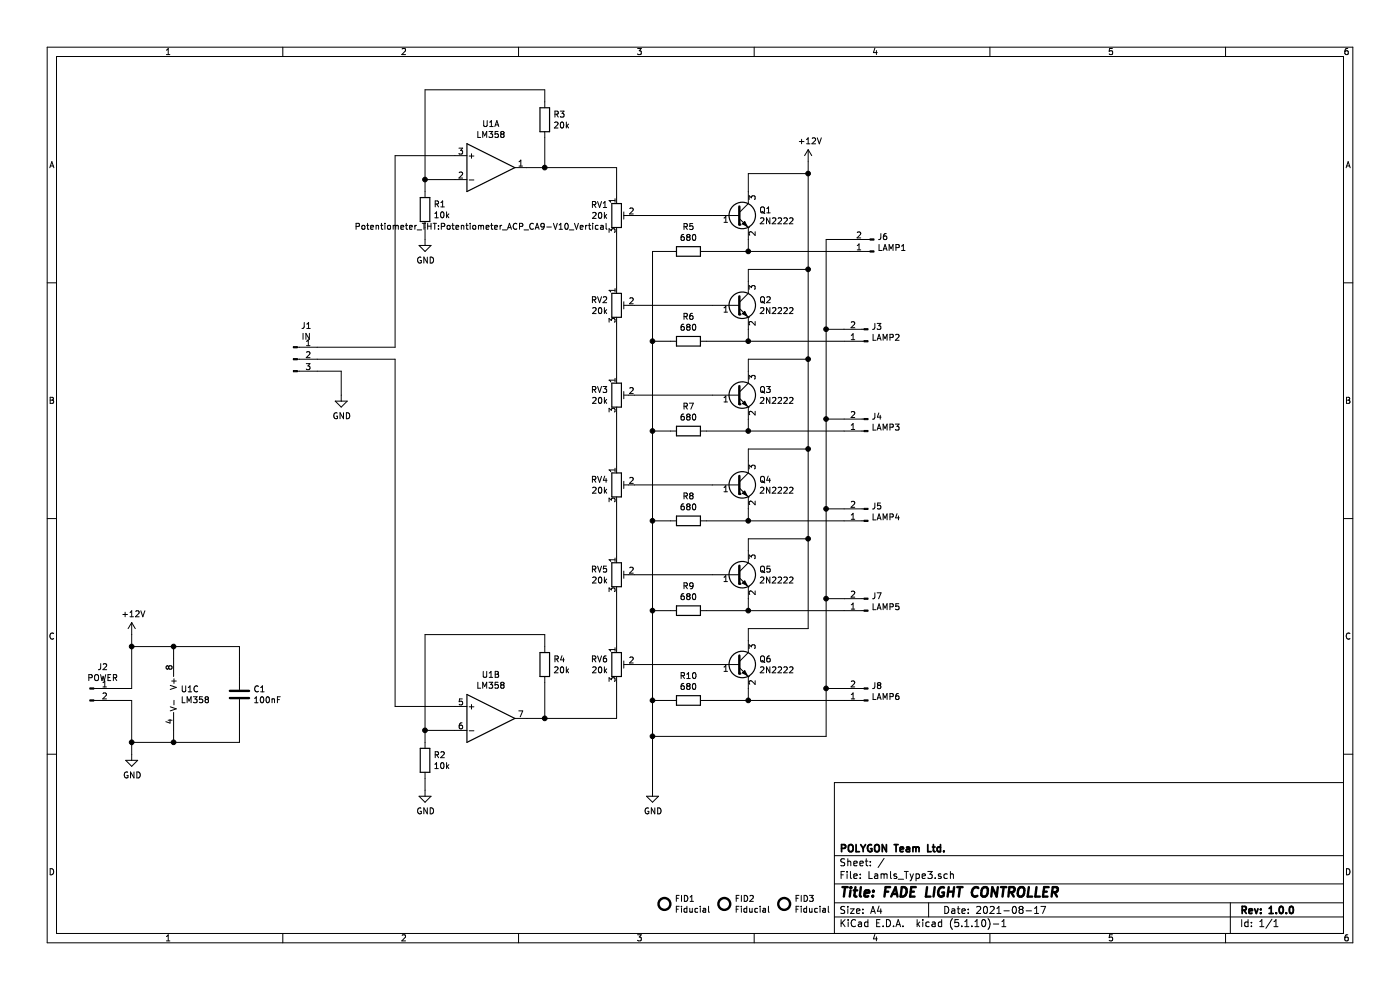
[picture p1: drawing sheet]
EESchema Schematic File Version 4
EELAYER 30 0
EELAYER END
$Descr A4 11693 8268
encoding utf-8
Sheet 1 1
Title "FADE LIGHT CONTROLLER"
Date "2021-08-17"
Rev "1.0.0"
Comp "POLYGON Team Ltd."
Comment1 ""
Comment2 ""
Comment3 ""
Comment4 ""
$EndDescr
$Comp
L Device:R R1
U 1 1
P 3550 1750
F 0 "R1" H 3620 1796 50  0000 L CNN
F 1 "10k" H 3620 1705 50  0000 L CNN
F 2 "Resistor_SMD:R_0805_2012Metric" V 3480 1750 50  0001 C CNN
F 3 "~" H 3550 1750 50  0001 C CNN
	1    3550 1750
	1    0    0    -1  
$EndComp
$Comp
L Device:R R2
U 1 1
P 3550 6350
F 0 "R2" H 3620 6396 50  0000 L CNN
F 1 "10k" H 3620 6305 50  0000 L CNN
F 2 "Resistor_SMD:R_0805_2012Metric" V 3480 6350 50  0001 C CNN
F 3 "~" H 3550 6350 50  0001 C CNN
	1    3550 6350
	1    0    0    -1  
$EndComp
$Comp
L Device:R R3
U 1 1
P 4550 1000
F 0 "R3" H 4620 1046 50  0000 L CNN
F 1 "20k" H 4620 955 50  0000 L CNN
F 2 "Resistor_SMD:R_0805_2012Metric" V 4480 1000 50  0001 C CNN
F 3 "~" H 4550 1000 50  0001 C CNN
	1    4550 1000
	1    0    0    -1  
$EndComp
$Comp
L Device:R R4
U 1 1
P 4550 5550
F 0 "R4" H 4620 5596 50  0000 L CNN
F 1 "20k" H 4620 5505 50  0000 L CNN
F 2 "Resistor_SMD:R_0805_2012Metric" V 4480 5550 50  0001 C CNN
F 3 "~" H 4550 5550 50  0001 C CNN
	1    4550 5550
	1    0    0    -1  
$EndComp
$Comp
L Device:R_POT_TRIM RV1
U 1 1
P 5150 1800
F 0 "RV1" H 5080 1891 50  0000 R CNN
F 1 "20k" H 5080 1800 50  0000 R CNN
F 2 "Potentiometer_THT:Potentiometer_ACP_CA9-V10_Vertical" H 5080 1709 50  0000 R CNN
F 3 "~" H 5150 1800 50  0001 C CNN
	1    5150 1800
	1    0    0    -1  
$EndComp
$Comp
L Device:R_POT_TRIM RV3
U 1 1
P 5150 3300
F 0 "RV3" H 5080 3346 50  0000 R CNN
F 1 "20k" H 5080 3255 50  0000 R CNN
F 2 "Potentiometer_THT:Potentiometer_ACP_CA9-V10_Vertical" H 5150 3300 50  0001 C CNN
F 3 "~" H 5150 3300 50  0001 C CNN
	1    5150 3300
	1    0    0    -1  
$EndComp
$Comp
L Amplifier_Operational:LM358 U1
U 1 1
P 4100 1400
F 0 "U1" H 4100 1767 50  0000 C CNN
F 1 "LM358" H 4100 1676 50  0000 C CNN
F 2 "Package_SO:SO-8_5.3x6.2mm_P1.27mm" H 4100 1400 50  0001 C CNN
F 3 "" H 4100 1400 50  0001 C CNN
	1    4100 1400
	1    0    0    -1  
$EndComp
$Comp
L Amplifier_Operational:LM358 U1
U 2 1
P 4100 6000
F 0 "U1" H 4100 6367 50  0000 C CNN
F 1 "LM358" H 4100 6276 50  0000 C CNN
F 2 "Package_SO:SO-8_5.3x6.2mm_P1.27mm" H 4100 6000 50  0001 C CNN
F 3 "" H 4100 6000 50  0001 C CNN
	2    4100 6000
	1    0    0    -1  
$EndComp
$Comp
L Amplifier_Operational:LM358 U1
U 3 1
P 1550 5800
F 0 "U1" H 1508 5846 50  0000 L CNN
F 1 "LM358" H 1508 5755 50  0000 L CNN
F 2 "Package_SO:SO-8_5.3x6.2mm_P1.27mm" H 1550 5800 50  0001 C CNN
F 3 "" H 1550 5800 50  0001 C CNN
	3    1550 5800
	1    0    0    -1  
$EndComp
$Comp
L Device:R_POT_TRIM RV2
U 1 1
P 5150 2550
F 0 "RV2" H 5080 2596 50  0000 R CNN
F 1 "20k" H 5080 2505 50  0000 R CNN
F 2 "Potentiometer_THT:Potentiometer_ACP_CA9-V10_Vertical" H 5150 2550 50  0001 C CNN
F 3 "~" H 5150 2550 50  0001 C CNN
	1    5150 2550
	1    0    0    -1  
$EndComp
$Comp
L Device:R_POT_TRIM RV4
U 1 1
P 5150 4050
F 0 "RV4" H 5080 4096 50  0000 R CNN
F 1 "20k" H 5080 4005 50  0000 R CNN
F 2 "Potentiometer_THT:Potentiometer_ACP_CA9-V10_Vertical" H 5150 4050 50  0001 C CNN
F 3 "~" H 5150 4050 50  0001 C CNN
	1    5150 4050
	1    0    0    -1  
$EndComp
Wire Wire Line
	5300 2550 5950 2550
Wire Wire Line
	5950 3300 5300 3300
Wire Wire Line
	5300 4050 5950 4050
Wire Wire Line
	5450 4350 5450 3600
Wire Wire Line
	5450 4350 5600 4350
Wire Wire Line
	5600 2850 5450 2850
Connection ~ 5450 2850
Wire Wire Line
	5600 3600 5450 3600
Connection ~ 5450 3600
Wire Wire Line
	5450 3600 5450 2850
Wire Wire Line
	5900 3600 6250 3600
Wire Wire Line
	6250 3600 6250 3500
Wire Wire Line
	5900 4350 6250 4350
Wire Wire Line
	6250 4350 6250 4250
Wire Wire Line
	5900 2850 6250 2850
Wire Wire Line
	6250 2850 6250 2750
Wire Wire Line
	5450 2850 5450 2100
Wire Wire Line
	5450 2100 5600 2100
$Comp
L Device:R R5
U 1 1
P 5750 2100
F 0 "R5" V 5543 2100 50  0000 C CNN
F 1 "680" V 5634 2100 50  0000 C CNN
F 2 "Resistor_SMD:R_0805_2012Metric" V 5680 2100 50  0001 C CNN
F 3 "~" H 5750 2100 50  0001 C CNN
	1    5750 2100
	0    1    1    0   
$EndComp
$Comp
L Connector:Conn_01x02_Male J6
U 1 1
P 7300 2100
F 0 "J6" H 7272 1982 50  0000 R CNN
F 1 "LAMP1" H 7272 2073 50  0000 R CNN
F 2 "TerminalBlock_Phoenix:TerminalBlock_Phoenix_MKDS-1,5-2_1x02_P5.00mm_Horizontal" H 7300 2100 50  0001 C CNN
F 3 "~" H 7300 2100 50  0001 C CNN
	1    7300 2100
	-1   0    0    1   
$EndComp
Wire Wire Line
	5900 2100 6250 2100
Wire Wire Line
	5300 1800 5950 1800
Wire Wire Line
	6250 2100 6250 2000
$Comp
L Connector:Conn_01x02_Male J3
U 1 1
P 7250 2850
F 0 "J3" H 7222 2732 50  0000 R CNN
F 1 "LAMP2" H 7222 2823 50  0000 R CNN
F 2 "TerminalBlock_Phoenix:TerminalBlock_Phoenix_MKDS-1,5-2_1x02_P5.00mm_Horizontal" H 7250 2850 50  0001 C CNN
F 3 "~" H 7250 2850 50  0001 C CNN
	1    7250 2850
	-1   0    0    1   
$EndComp
$Comp
L Connector:Conn_01x02_Male J4
U 1 1
P 7250 3600
F 0 "J4" H 7222 3482 50  0000 R CNN
F 1 "LAMP3" H 7222 3573 50  0000 R CNN
F 2 "TerminalBlock_Phoenix:TerminalBlock_Phoenix_MKDS-1,5-2_1x02_P5.00mm_Horizontal" H 7250 3600 50  0001 C CNN
F 3 "~" H 7250 3600 50  0001 C CNN
	1    7250 3600
	-1   0    0    1   
$EndComp
$Comp
L Connector:Conn_01x02_Male J5
U 1 1
P 7250 4350
F 0 "J5" H 7222 4232 50  0000 R CNN
F 1 "LAMP4" H 7222 4323 50  0000 R CNN
F 2 "TerminalBlock_Phoenix:TerminalBlock_Phoenix_MKDS-1,5-2_1x02_P5.00mm_Horizontal" H 7250 4350 50  0001 C CNN
F 3 "~" H 7250 4350 50  0001 C CNN
	1    7250 4350
	-1   0    0    1   
$EndComp
Wire Wire Line
	6250 2100 7100 2100
Connection ~ 6250 2100
Wire Wire Line
	6250 2850 7050 2850
Connection ~ 6250 2850
Wire Wire Line
	6250 3600 7050 3600
Connection ~ 6250 3600
Wire Wire Line
	6250 4350 7050 4350
Connection ~ 6250 4350
Wire Wire Line
	7050 4250 6900 4250
Wire Wire Line
	6900 4250 6900 3500
Wire Wire Line
	6900 2000 7100 2000
Wire Wire Line
	7050 3500 6900 3500
Connection ~ 6900 3500
Wire Wire Line
	6900 3500 6900 2750
Wire Wire Line
	7050 2750 6900 2750
Connection ~ 6900 2750
Wire Wire Line
	6900 2750 6900 2000
Wire Wire Line
	6250 3850 6250 3750
Wire Wire Line
	6250 3750 6750 3750
Wire Wire Line
	6750 3750 6750 3000
Wire Wire Line
	6750 3000 6250 3000
Wire Wire Line
	6250 3000 6250 3100
Wire Wire Line
	6250 2350 6250 2250
Wire Wire Line
	6250 2250 6750 2250
Wire Wire Line
	6750 2250 6750 3000
Connection ~ 6750 3000
Wire Wire Line
	6250 1600 6250 1450
Wire Wire Line
	6250 1450 6750 1450
Wire Wire Line
	6750 1450 6750 2250
Connection ~ 6750 2250
Wire Wire Line
	5150 3900 5150 3450
Wire Wire Line
	5150 3150 5150 2700
Wire Wire Line
	5150 2400 5150 1950
Connection ~ 6900 4250
Connection ~ 5450 4350
Wire Wire Line
	4400 1400 4550 1400
Wire Wire Line
	5150 1400 5150 1650
Wire Wire Line
	4400 6000 4550 6000
Wire Wire Line
	4550 6000 4550 5700
Connection ~ 4550 6000
Wire Wire Line
	4550 6000 5150 6000
Wire Wire Line
	4550 1400 4550 1150
Connection ~ 4550 1400
Wire Wire Line
	4550 1400 5150 1400
Wire Wire Line
	3800 1500 3550 1500
Wire Wire Line
	3550 1500 3550 750 
Wire Wire Line
	3550 750  4550 750 
Wire Wire Line
	4550 750  4550 850 
Wire Wire Line
	4550 5400 4550 5300
Wire Wire Line
	4550 5300 3550 5300
Wire Wire Line
	3550 5300 3550 6100
Wire Wire Line
	3550 6100 3800 6100
Wire Wire Line
	3550 1600 3550 1500
Connection ~ 3550 1500
Wire Wire Line
	3550 6200 3550 6100
Connection ~ 3550 6100
$Comp
L power:GND #PWR05
U 1 1
P 3550 6600
F 0 "#PWR05" H 3550 6350 50  0001 C CNN
F 1 "GND" H 3555 6427 50  0000 C CNN
F 2 "" H 3550 6600 50  0001 C CNN
F 3 "" H 3550 6600 50  0001 C CNN
	1    3550 6600
	1    0    0    -1  
$EndComp
$Comp
L power:GND #PWR04
U 1 1
P 3550 2000
F 0 "#PWR04" H 3550 1750 50  0001 C CNN
F 1 "GND" H 3555 1827 50  0000 C CNN
F 2 "" H 3550 2000 50  0001 C CNN
F 3 "" H 3550 2000 50  0001 C CNN
	1    3550 2000
	1    0    0    -1  
$EndComp
Wire Wire Line
	3550 2000 3550 1900
$Comp
L power:GND #PWR06
U 1 1
P 5450 6600
F 0 "#PWR06" H 5450 6350 50  0001 C CNN
F 1 "GND" H 5455 6427 50  0000 C CNN
F 2 "" H 5450 6600 50  0001 C CNN
F 3 "" H 5450 6600 50  0001 C CNN
	1    5450 6600
	1    0    0    -1  
$EndComp
Wire Wire Line
	3550 6500 3550 6600
$Comp
L Connector:Conn_01x03_Male J1
U 1 1
P 2450 3000
F 0 "J1" H 2558 3281 50  0000 C CNN
F 1 "IN" H 2558 3190 50  0000 C CNN
F 2 "TerminalBlock_Phoenix:TerminalBlock_Phoenix_MKDS-1,5-3_1x03_P5.00mm_Horizontal" H 2450 3000 50  0001 C CNN
F 3 "~" H 2450 3000 50  0001 C CNN
	1    2450 3000
	1    0    0    -1  
$EndComp
Wire Wire Line
	2650 2900 3300 2900
Wire Wire Line
	3300 2900 3300 1300
Wire Wire Line
	3300 1300 3800 1300
Wire Wire Line
	2650 3000 3300 3000
Wire Wire Line
	3300 5900 3800 5900
$Comp
L power:GND #PWR03
U 1 1
P 2850 3300
F 0 "#PWR03" H 2850 3050 50  0001 C CNN
F 1 "GND" H 2855 3127 50  0000 C CNN
F 2 "" H 2850 3300 50  0001 C CNN
F 3 "" H 2850 3300 50  0001 C CNN
	1    2850 3300
	1    0    0    -1  
$EndComp
Wire Wire Line
	2650 3100 2850 3100
Wire Wire Line
	2850 3100 2850 3300
$Comp
L Connector:Conn_01x02_Male J2
U 1 1
P 750 5750
F 0 "J2" H 858 5931 50  0000 C CNN
F 1 "POWER" H 858 5840 50  0000 C CNN
F 2 "TerminalBlock_Phoenix:TerminalBlock_Phoenix_MKDS-1,5-2_1x02_P5.00mm_Horizontal" H 750 5750 50  0001 C CNN
F 3 "~" H 750 5750 50  0001 C CNN
	1    750  5750
	1    0    0    -1  
$EndComp
Wire Wire Line
	950  5750 1100 5750
Wire Wire Line
	1100 5750 1100 5400
Wire Wire Line
	1450 5400 1450 5500
Wire Wire Line
	950  5850 1100 5850
Wire Wire Line
	1100 5850 1100 6200
Wire Wire Line
	1450 6200 1450 6100
$Comp
L power:+12V #PWR01
U 1 1
P 1100 5300
F 0 "#PWR01" H 1100 5150 50  0001 C CNN
F 1 "+12V" H 1115 5473 50  0000 C CNN
F 2 "" H 1100 5300 50  0001 C CNN
F 3 "" H 1100 5300 50  0001 C CNN
	1    1100 5300
	1    0    0    -1  
$EndComp
$Comp
L power:GND #PWR02
U 1 1
P 1100 6300
F 0 "#PWR02" H 1100 6050 50  0001 C CNN
F 1 "GND" H 1105 6127 50  0000 C CNN
F 2 "" H 1100 6300 50  0001 C CNN
F 3 "" H 1100 6300 50  0001 C CNN
	1    1100 6300
	1    0    0    -1  
$EndComp
Wire Wire Line
	1100 6300 1100 6200
Connection ~ 1100 6200
Wire Wire Line
	1100 5400 1100 5300
Connection ~ 1100 5400
$Comp
L power:+12V #PWR07
U 1 1
P 6750 1350
F 0 "#PWR07" H 6750 1200 50  0001 C CNN
F 1 "+12V" H 6765 1523 50  0000 C CNN
F 2 "" H 6750 1350 50  0001 C CNN
F 3 "" H 6750 1350 50  0001 C CNN
	1    6750 1350
	1    0    0    -1  
$EndComp
Wire Wire Line
	6750 1450 6750 1350
Connection ~ 6750 1450
Wire Wire Line
	1100 5400 1450 5400
Wire Wire Line
	1100 6200 1450 6200
$Comp
L Device:R_POT_TRIM RV5
U 1 1
P 5150 4800
F 0 "RV5" H 5080 4846 50  0000 R CNN
F 1 "20k" H 5080 4755 50  0000 R CNN
F 2 "Potentiometer_THT:Potentiometer_ACP_CA9-V10_Vertical" H 5150 4800 50  0001 C CNN
F 3 "~" H 5150 4800 50  0001 C CNN
	1    5150 4800
	1    0    0    -1  
$EndComp
$Comp
L Device:R_POT_TRIM RV6
U 1 1
P 5150 5550
F 0 "RV6" H 5080 5596 50  0000 R CNN
F 1 "20k" H 5080 5505 50  0000 R CNN
F 2 "Potentiometer_THT:Potentiometer_ACP_CA9-V10_Vertical" H 5150 5550 50  0001 C CNN
F 3 "~" H 5150 5550 50  0001 C CNN
	1    5150 5550
	1    0    0    -1  
$EndComp
Wire Wire Line
	5950 4800 5300 4800
Wire Wire Line
	5300 5550 5950 5550
Wire Wire Line
	5450 5850 5450 5100
Wire Wire Line
	5450 5850 5600 5850
Wire Wire Line
	5600 5100 5450 5100
Connection ~ 5450 5100
Wire Wire Line
	5900 5100 6250 5100
Wire Wire Line
	6250 5100 6250 5000
Wire Wire Line
	5900 5850 6250 5850
Wire Wire Line
	6250 5850 6250 5750
$Comp
L Connector:Conn_01x02_Male J7
U 1 1
P 7250 5100
F 0 "J7" H 7222 4982 50  0000 R CNN
F 1 "LAMP5" H 7222 5073 50  0000 R CNN
F 2 "TerminalBlock_Phoenix:TerminalBlock_Phoenix_MKDS-1,5-2_1x02_P5.00mm_Horizontal" H 7250 5100 50  0001 C CNN
F 3 "~" H 7250 5100 50  0001 C CNN
	1    7250 5100
	-1   0    0    1   
$EndComp
$Comp
L Connector:Conn_01x02_Male J8
U 1 1
P 7250 5850
F 0 "J8" H 7222 5732 50  0000 R CNN
F 1 "LAMP6" H 7222 5823 50  0000 R CNN
F 2 "TerminalBlock_Phoenix:TerminalBlock_Phoenix_MKDS-1,5-2_1x02_P5.00mm_Horizontal" H 7250 5850 50  0001 C CNN
F 3 "~" H 7250 5850 50  0001 C CNN
	1    7250 5850
	-1   0    0    1   
$EndComp
Wire Wire Line
	6250 5100 7050 5100
Connection ~ 6250 5100
Wire Wire Line
	6250 5850 7050 5850
Connection ~ 6250 5850
Wire Wire Line
	7050 5750 6900 5750
Wire Wire Line
	6900 5750 6900 5000
Wire Wire Line
	7050 5000 6900 5000
Connection ~ 6900 5000
Wire Wire Line
	6900 5000 6900 4250
Wire Wire Line
	6250 5350 6250 5250
Wire Wire Line
	6250 5250 6750 5250
Wire Wire Line
	6750 5250 6750 4500
Wire Wire Line
	6750 4500 6250 4500
Wire Wire Line
	6250 4500 6250 4600
Wire Wire Line
	6750 3750 6750 4500
Connection ~ 6750 4500
Wire Wire Line
	5150 5400 5150 4950
Wire Wire Line
	6900 5750 6900 6150
Wire Wire Line
	6900 6150 5450 6150
Wire Wire Line
	5450 6150 5450 5850
Connection ~ 6900 5750
Connection ~ 5450 5850
Connection ~ 5450 6150
Wire Wire Line
	5150 6000 5150 5700
Wire Wire Line
	5450 6150 5450 6600
Wire Wire Line
	5150 4200 5150 4650
Wire Wire Line
	5450 4350 5450 5100
Connection ~ 6750 3750
Wire Wire Line
	3300 3000 3300 5900
$Comp
L Device:R R6
U 1 1
P 5750 2850
F 0 "R6" V 5543 2850 50  0000 C CNN
F 1 "680" V 5634 2850 50  0000 C CNN
F 2 "Resistor_SMD:R_0805_2012Metric" V 5680 2850 50  0001 C CNN
F 3 "~" H 5750 2850 50  0001 C CNN
	1    5750 2850
	0    1    1    0   
$EndComp
$Comp
L Device:R R7
U 1 1
P 5750 3600
F 0 "R7" V 5543 3600 50  0000 C CNN
F 1 "680" V 5634 3600 50  0000 C CNN
F 2 "Resistor_SMD:R_0805_2012Metric" V 5680 3600 50  0001 C CNN
F 3 "~" H 5750 3600 50  0001 C CNN
	1    5750 3600
	0    1    1    0   
$EndComp
$Comp
L Device:R R8
U 1 1
P 5750 4350
F 0 "R8" V 5543 4350 50  0000 C CNN
F 1 "680" V 5634 4350 50  0000 C CNN
F 2 "Resistor_SMD:R_0805_2012Metric" V 5680 4350 50  0001 C CNN
F 3 "~" H 5750 4350 50  0001 C CNN
	1    5750 4350
	0    1    1    0   
$EndComp
$Comp
L Device:R R9
U 1 1
P 5750 5100
F 0 "R9" V 5543 5100 50  0000 C CNN
F 1 "680" V 5634 5100 50  0000 C CNN
F 2 "Resistor_SMD:R_0805_2012Metric" V 5680 5100 50  0001 C CNN
F 3 "~" H 5750 5100 50  0001 C CNN
	1    5750 5100
	0    1    1    0   
$EndComp
$Comp
L Device:R R10
U 1 1
P 5750 5850
F 0 "R10" V 5543 5850 50  0000 C CNN
F 1 "680" V 5634 5850 50  0000 C CNN
F 2 "Resistor_SMD:R_0805_2012Metric" V 5680 5850 50  0001 C CNN
F 3 "~" H 5750 5850 50  0001 C CNN
	1    5750 5850
	0    1    1    0   
$EndComp
$Comp
L Transistor_BJT:2N3055 Q1
U 1 1
P 6150 1800
F 0 "Q1" H 6340 1846 50  0000 L CNN
F 1 "2N2222" H 6340 1755 50  0000 L CNN
F 2 "Package_TO_SOT_SMD:SOT-23" H 6350 1725 50  0001 L CIN
F 3 "" H 6150 1800 50  0001 L CNN
	1    6150 1800
	1    0    0    -1  
$EndComp
$Comp
L Transistor_BJT:2N3055 Q2
U 1 1
P 6150 2550
F 0 "Q2" H 6340 2596 50  0000 L CNN
F 1 "2N2222" H 6340 2505 50  0000 L CNN
F 2 "Package_TO_SOT_SMD:SOT-23" H 6350 2475 50  0001 L CIN
F 3 "" H 6150 2550 50  0001 L CNN
	1    6150 2550
	1    0    0    -1  
$EndComp
$Comp
L Transistor_BJT:2N3055 Q3
U 1 1
P 6150 3300
F 0 "Q3" H 6340 3346 50  0000 L CNN
F 1 "2N2222" H 6340 3255 50  0000 L CNN
F 2 "Package_TO_SOT_SMD:SOT-23" H 6350 3225 50  0001 L CIN
F 3 "" H 6150 3300 50  0001 L CNN
	1    6150 3300
	1    0    0    -1  
$EndComp
$Comp
L Transistor_BJT:2N3055 Q4
U 1 1
P 6150 4050
F 0 "Q4" H 6340 4096 50  0000 L CNN
F 1 "2N2222" H 6340 4005 50  0000 L CNN
F 2 "Package_TO_SOT_SMD:SOT-23" H 6350 3975 50  0001 L CIN
F 3 "" H 6150 4050 50  0001 L CNN
	1    6150 4050
	1    0    0    -1  
$EndComp
$Comp
L Transistor_BJT:2N3055 Q5
U 1 1
P 6150 4800
F 0 "Q5" H 6340 4846 50  0000 L CNN
F 1 "2N2222" H 6340 4755 50  0000 L CNN
F 2 "Package_TO_SOT_SMD:SOT-23" H 6350 4725 50  0001 L CIN
F 3 "" H 6150 4800 50  0001 L CNN
	1    6150 4800
	1    0    0    -1  
$EndComp
$Comp
L Transistor_BJT:2N3055 Q6
U 1 1
P 6150 5550
F 0 "Q6" H 6340 5596 50  0000 L CNN
F 1 "2N2222" H 6340 5505 50  0000 L CNN
F 2 "Package_TO_SOT_SMD:SOT-23" H 6350 5475 50  0001 L CIN
F 3 "" H 6150 5550 50  0001 L CNN
	1    6150 5550
	1    0    0    -1  
$EndComp
$Comp
L Device:C C1
U 1 1
P 2000 5800
F 0 "C1" H 2115 5846 50  0000 L CNN
F 1 "100nF" H 2115 5755 50  0000 L CNN
F 2 "Capacitor_SMD:C_0805_2012Metric" H 2038 5650 50  0001 C CNN
F 3 "~" H 2000 5800 50  0001 C CNN
	1    2000 5800
	1    0    0    -1  
$EndComp
Wire Wire Line
	1450 5400 2000 5400
Wire Wire Line
	2000 5400 2000 5650
Connection ~ 1450 5400
Wire Wire Line
	1450 6200 2000 6200
Wire Wire Line
	2000 6200 2000 5950
Connection ~ 1450 6200
$Comp
L Mechanical:Fiducial FID1
U 1 1
P 5550 7550
F 0 "FID1" H 5635 7596 50  0000 L CNN
F 1 "Fiducial" H 5635 7505 50  0000 L CNN
F 2 "Fiducial:Fiducial_0.5mm_Mask1.5mm" H 5550 7550 50  0001 C CNN
F 3 "~" H 5550 7550 50  0001 C CNN
	1    5550 7550
	1    0    0    -1  
$EndComp
$Comp
L Mechanical:Fiducial FID2
U 1 1
P 6050 7550
F 0 "FID2" H 6135 7596 50  0000 L CNN
F 1 "Fiducial" H 6135 7505 50  0000 L CNN
F 2 "Fiducial:Fiducial_0.5mm_Mask1.5mm" H 6050 7550 50  0001 C CNN
F 3 "~" H 6050 7550 50  0001 C CNN
	1    6050 7550
	1    0    0    -1  
$EndComp
$Comp
L Mechanical:Fiducial FID3
U 1 1
P 6550 7550
F 0 "FID3" H 6635 7596 50  0000 L CNN
F 1 "Fiducial" H 6635 7505 50  0000 L CNN
F 2 "Fiducial:Fiducial_0.5mm_Mask1.5mm" H 6550 7550 50  0001 C CNN
F 3 "~" H 6550 7550 50  0001 C CNN
	1    6550 7550
	1    0    0    -1  
$EndComp
$EndSCHEMATC
